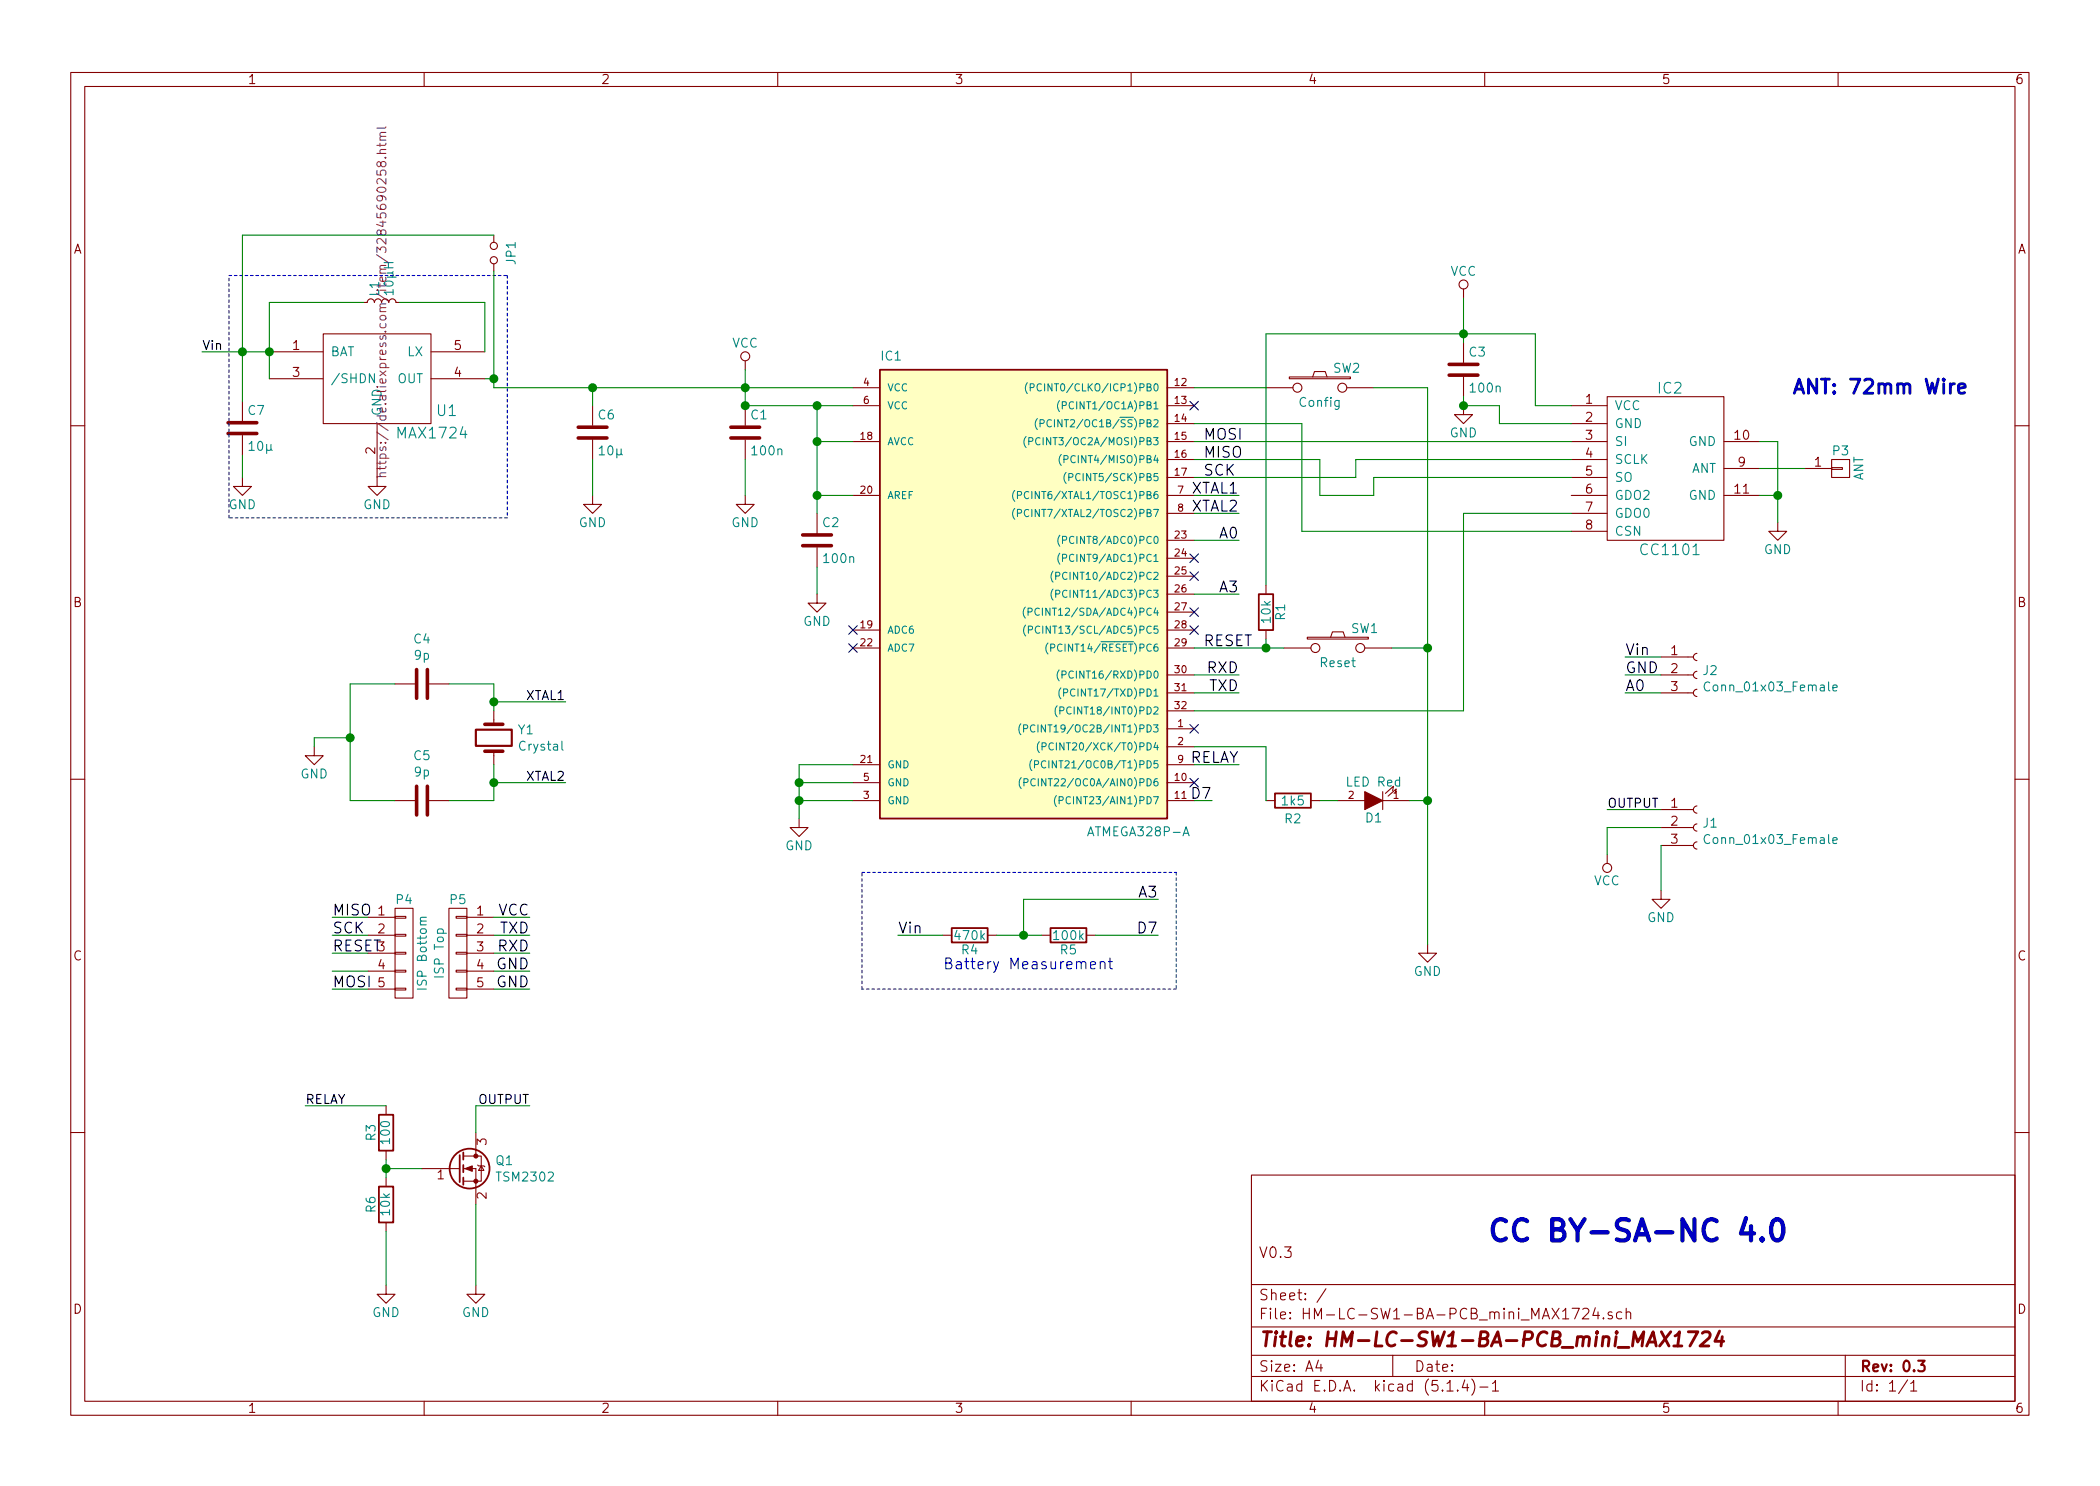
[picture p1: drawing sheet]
EESchema Schematic File Version 4
LIBS:HM-LC-SW1-BA-PCB_mini_MAX1724-cache
EELAYER 30 0
EELAYER END
$Descr A4 11693 8268
encoding utf-8
Sheet 1 1
Title "HM-LC-SW1-BA-PCB_mini_MAX1724"
Date ""
Rev "0.3"
Comp ""
Comment1 "V0.3"
Comment2 ""
Comment3 ""
Comment4 ""
$EndDescr
$Comp
L HM-LC-SW1-BA-PCB_mini2-rescue:ATMEGA328P-A-HMSensor-StepUp-rescue IC1
U 1 1
P 5650 3250
F 0 "IC1" H 4900 4500 50  0000 L BNN
F 1 "ATMEGA328P-A" H 6050 1850 50  0000 L BNN
F 2 "Housings_QFP:TQFP-32_7x7mm_Pitch0.8mm" H 5650 3250 50  0001 C CIN
F 3 "" H 5650 3250 50  0000 C CNN
	1    5650 3250
	1    0    0    -1  
$EndComp
$Comp
L HM-LC-SW1-BA-PCB_mini2-rescue:CC1101-HMSensor-StepUp-rescue IC2
U 1 1
P 9300 2600
F 0 "IC2" H 9300 3050 60  0000 C CNN
F 1 "CC1101" H 9300 2150 60  0000 C CNN
F 2 "Modules:CC1101_Module" H 9300 2600 60  0001 C CNN
F 3 "" H 9300 2600 60  0000 C CNN
	1    9300 2600
	1    0    0    -1  
$EndComp
$Comp
L HM-LC-SW1-BA-PCB_mini2-rescue:SW_PUSH-HMSensor-StepUp-rescue SW1
U 1 1
P 7450 3600
F 0 "SW1" H 7600 3710 50  0000 C CNN
F 1 "Reset" H 7450 3520 50  0000 C CNN
F 2 "Buttons_Switches_SMD:SW_SPST_FSMSM" H 7450 3600 50  0001 C CNN
F 3 "" H 7450 3600 50  0000 C CNN
	1    7450 3600
	1    0    0    -1  
$EndComp
$Comp
L HM-LC-SW1-BA-PCB_mini2-rescue:SW_PUSH-HMSensor-StepUp-rescue SW2
U 1 1
P 7350 2150
F 0 "SW2" H 7500 2260 50  0000 C CNN
F 1 "Config" H 7350 2070 50  0000 C CNN
F 2 "Buttons_Switches_SMD:SW_SPST_FSMSM" H 7350 2150 50  0001 C CNN
F 3 "" H 7350 2150 50  0000 C CNN
	1    7350 2150
	1    0    0    -1  
$EndComp
$Comp
L power:GND #PWR01
U 1 1
P 4450 4550
F 0 "#PWR01" H 4450 4300 50  0001 C CNN
F 1 "GND" H 4450 4400 50  0000 C CNN
F 2 "" H 4450 4550 50  0000 C CNN
F 3 "" H 4450 4550 50  0000 C CNN
	1    4450 4550
	1    0    0    -1  
$EndComp
$Comp
L power:GND #PWR02
U 1 1
P 7950 5250
F 0 "#PWR02" H 7950 5000 50  0001 C CNN
F 1 "GND" H 7950 5100 50  0000 C CNN
F 2 "" H 7950 5250 50  0000 C CNN
F 3 "" H 7950 5250 50  0000 C CNN
	1    7950 5250
	1    0    0    -1  
$EndComp
$Comp
L power:GND #PWR03
U 1 1
P 9900 2900
F 0 "#PWR03" H 9900 2650 50  0001 C CNN
F 1 "GND" H 9900 2750 50  0000 C CNN
F 2 "" H 9900 2900 50  0000 C CNN
F 3 "" H 9900 2900 50  0000 C CNN
	1    9900 2900
	1    0    0    -1  
$EndComp
$Comp
L power:GND #PWR04
U 1 1
P 4150 2750
F 0 "#PWR04" H 4150 2500 50  0001 C CNN
F 1 "GND" H 4150 2600 50  0000 C CNN
F 2 "" H 4150 2750 50  0000 C CNN
F 3 "" H 4150 2750 50  0000 C CNN
	1    4150 2750
	1    0    0    -1  
$EndComp
$Comp
L Device:C C1
U 1 1
P 4150 2400
F 0 "C1" H 4175 2500 50  0000 L CNN
F 1 "100n" H 4175 2300 50  0000 L CNN
F 2 "Capacitor_SMD:C_0805_2012Metric_Pad1.15x1.40mm_HandSolder" H 4188 2250 50  0001 C CNN
F 3 "" H 4150 2400 50  0000 C CNN
	1    4150 2400
	1    0    0    -1  
$EndComp
$Comp
L Device:C C2
U 1 1
P 4550 3000
F 0 "C2" H 4575 3100 50  0000 L CNN
F 1 "100n" H 4575 2900 50  0000 L CNN
F 2 "Capacitor_SMD:C_0805_2012Metric_Pad1.15x1.40mm_HandSolder" H 4588 2850 50  0001 C CNN
F 3 "" H 4550 3000 50  0000 C CNN
	1    4550 3000
	1    0    0    -1  
$EndComp
$Comp
L Device:C C3
U 1 1
P 8150 2050
F 0 "C3" H 8175 2150 50  0000 L CNN
F 1 "100n" H 8175 1950 50  0000 L CNN
F 2 "Capacitor_SMD:C_0805_2012Metric_Pad1.15x1.40mm_HandSolder" H 8188 1900 50  0001 C CNN
F 3 "" H 8150 2050 50  0000 C CNN
	1    8150 2050
	1    0    0    -1  
$EndComp
$Comp
L HM-LC-SW1-BA-PCB_mini2-rescue:LED-HMSensor-StepUp-rescue D1
U 1 1
P 7650 4450
F 0 "D1" H 7650 4550 50  0000 C CNN
F 1 "LED Red" H 7650 4350 50  0000 C CNN
F 2 "LED_SMD:LED_1206_3216Metric_Pad1.42x1.75mm_HandSolder" H 7650 4450 50  0001 C CNN
F 3 "" H 7650 4450 50  0000 C CNN
	1    7650 4450
	-1   0    0    1   
$EndComp
$Comp
L Device:R R1
U 1 1
P 7050 3400
F 0 "R1" V 7130 3400 50  0000 C CNN
F 1 "10k" V 7050 3400 50  0000 C CNN
F 2 "Resistors_SMD:R_0805_HandSoldering" V 6980 3400 50  0001 C CNN
F 3 "" H 7050 3400 50  0000 C CNN
	1    7050 3400
	1    0    0    -1  
$EndComp
$Comp
L Device:R R2
U 1 1
P 7200 4450
F 0 "R2" V 7300 4450 50  0000 C CNN
F 1 "1k5" V 7200 4450 50  0000 C CNN
F 2 "Resistor_SMD:R_0805_2012Metric_Pad1.15x1.40mm_HandSolder" V 7130 4450 50  0001 C CNN
F 3 "" H 7200 4450 50  0000 C CNN
	1    7200 4450
	0    1    1    0   
$EndComp
$Comp
L power:GND #PWR05
U 1 1
P 8150 2250
F 0 "#PWR05" H 8150 2000 50  0001 C CNN
F 1 "GND" H 8150 2100 50  0000 C CNN
F 2 "" H 8150 2250 50  0000 C CNN
F 3 "" H 8150 2250 50  0000 C CNN
	1    8150 2250
	1    0    0    -1  
$EndComp
$Comp
L power:VCC #PWR06
U 1 1
P 8150 1650
F 0 "#PWR06" H 8150 1500 50  0001 C CNN
F 1 "VCC" H 8150 1800 50  0000 C CNN
F 2 "" H 8150 1650 50  0000 C CNN
F 3 "" H 8150 1650 50  0000 C CNN
	1    8150 1650
	1    0    0    -1  
$EndComp
$Comp
L power:VCC #PWR07
U 1 1
P 4150 2050
F 0 "#PWR07" H 4150 1900 50  0001 C CNN
F 1 "VCC" H 4150 2200 50  0000 C CNN
F 2 "" H 4150 2050 50  0000 C CNN
F 3 "" H 4150 2050 50  0000 C CNN
	1    4150 2050
	1    0    0    -1  
$EndComp
$Comp
L power:GND #PWR08
U 1 1
P 4550 3300
F 0 "#PWR08" H 4550 3050 50  0001 C CNN
F 1 "GND" H 4550 3150 50  0000 C CNN
F 2 "" H 4550 3300 50  0000 C CNN
F 3 "" H 4550 3300 50  0000 C CNN
	1    4550 3300
	1    0    0    -1  
$EndComp
$Comp
L HM-LC-SW1-BA-PCB_mini2-rescue:CONN_01X01-HMSensor-StepUp-rescue P3
U 1 1
P 10250 2600
F 0 "P3" H 10250 2700 50  0000 C CNN
F 1 "ANT" V 10350 2600 50  0000 C CNN
F 2 "Pin_Headers:Pin_Header_Straight_1x01_Pitch2.00mm" H 10250 2600 50  0001 C CNN
F 3 "" H 10250 2600 50  0000 C CNN
	1    10250 2600
	1    0    0    -1  
$EndComp
Text Label 6700 2450 0    60   ~ 0
MOSI
Text Label 6700 2550 0    60   ~ 0
MISO
Text Label 6700 2650 0    60   ~ 0
SCK
$Comp
L HM-LC-SW1-BA-PCB_mini2-rescue:CONN_01X05-HMSensor-StepUp-rescue P4
U 1 1
P 2250 5300
F 0 "P4" H 2250 5600 50  0000 C CNN
F 1 "ISP Bottom" V 2350 5300 50  0000 C CNN
F 2 "Modules:Pin_Header_Straight_1x05_Pitch2.54mm_SMD_BySide" H 2250 5300 50  0001 C CNN
F 3 "" H 2250 5300 50  0000 C CNN
	1    2250 5300
	1    0    0    -1  
$EndComp
$Comp
L HM-LC-SW1-BA-PCB_mini2-rescue:CONN_01X05-HMSensor-StepUp-rescue P5
U 1 1
P 2550 5300
F 0 "P5" H 2550 5600 50  0000 C CNN
F 1 "ISP Top" V 2650 5300 50  0000 C CNN
F 2 "Modules:Pin_Header_Straight_1x05_Pitch2.54mm_SMD_BySide" H 2550 5300 50  0001 C CNN
F 3 "" H 2550 5300 50  0000 C CNN
	1    2550 5300
	-1   0    0    -1  
$EndComp
Wire Wire Line
	6650 2150 7050 2150
Wire Wire Line
	7650 2150 7950 2150
Wire Wire Line
	7950 2150 7950 3600
Wire Wire Line
	9800 2450 9900 2450
Wire Wire Line
	9900 2450 9900 2750
Wire Wire Line
	9800 2750 9900 2750
Connection ~ 9900 2750
Wire Wire Line
	10050 2600 9800 2600
Wire Wire Line
	7750 3600 7950 3600
Connection ~ 7950 3600
Wire Wire Line
	6650 3600 7050 3600
Wire Wire Line
	7050 3550 7050 3600
Connection ~ 7050 3600
Connection ~ 7950 4450
Wire Wire Line
	8750 2250 8550 2250
Wire Wire Line
	8550 2250 8550 1850
Wire Wire Line
	8550 1850 8150 1850
Connection ~ 8150 1850
Wire Wire Line
	6650 2450 8750 2450
Wire Wire Line
	8150 1650 8150 1850
Wire Wire Line
	8150 2250 8150 2200
Wire Wire Line
	8750 2350 8350 2350
Wire Wire Line
	8350 2350 8350 2250
Wire Wire Line
	8350 2250 8150 2250
Connection ~ 8150 2250
Wire Wire Line
	8750 2550 7550 2550
Wire Wire Line
	7550 2550 7550 2650
Wire Wire Line
	7550 2650 6650 2650
Wire Wire Line
	8750 2650 7650 2650
Wire Wire Line
	7650 2650 7650 2750
Wire Wire Line
	7650 2750 7350 2750
Wire Wire Line
	7350 2750 7350 2550
Wire Wire Line
	7350 2550 6650 2550
Wire Wire Line
	8750 2950 7250 2950
Wire Wire Line
	7250 2950 7250 2350
Wire Wire Line
	7250 2350 6650 2350
Wire Wire Line
	8750 2850 8150 2850
Wire Wire Line
	8150 2850 8150 3950
Wire Wire Line
	8150 3950 6650 3950
Wire Wire Line
	4150 2050 4150 2150
Connection ~ 4150 2150
Wire Wire Line
	4150 2250 4550 2250
Connection ~ 4150 2250
Wire Wire Line
	4150 2550 4150 2750
Wire Wire Line
	4550 2250 4550 2450
Connection ~ 4550 2250
Wire Wire Line
	4550 2450 4750 2450
Connection ~ 4550 2450
Wire Wire Line
	4750 2750 4550 2750
Connection ~ 4550 2750
Wire Wire Line
	4550 3150 4550 3300
Wire Wire Line
	4450 4250 4750 4250
Wire Wire Line
	4450 4250 4450 4350
Wire Wire Line
	4750 4350 4450 4350
Connection ~ 4450 4350
Wire Wire Line
	4750 4450 4450 4450
Connection ~ 4450 4450
Wire Wire Line
	2050 5100 1850 5100
Wire Wire Line
	2050 5200 1850 5200
Wire Wire Line
	2050 5300 1850 5300
Wire Wire Line
	2050 5400 1850 5400
Wire Wire Line
	2050 5500 1850 5500
Wire Wire Line
	2750 5100 2950 5100
Wire Wire Line
	2750 5200 2950 5200
Wire Wire Line
	2750 5300 2950 5300
Wire Wire Line
	2750 5400 2950 5400
Wire Wire Line
	2750 5500 2950 5500
Text Label 6700 3600 0    60   ~ 0
RESET
Text Label 1850 5500 0    60   ~ 0
MOSI
Text Label 1850 5300 0    60   ~ 0
RESET
Text Label 1850 5200 0    60   ~ 0
SCK
Text Label 1850 5100 0    60   ~ 0
MISO
Text Label 2950 5100 2    60   ~ 0
VCC
Text Label 2950 5400 2    60   ~ 0
GND
Text Label 2950 5500 2    60   ~ 0
GND
Text Label 2950 5200 2    60   ~ 0
TXD
Wire Wire Line
	6650 3750 6900 3750
Wire Wire Line
	6650 3850 6900 3850
Text Label 6900 3750 2    60   ~ 0
RXD
Text Label 6900 3850 2    60   ~ 0
TXD
Text Label 2950 5300 2    60   ~ 0
RXD
Wire Wire Line
	6650 3000 6900 3000
Wire Wire Line
	9250 3650 9050 3650
Wire Wire Line
	9250 3750 9050 3750
Wire Wire Line
	9250 3850 9050 3850
Text Label 6900 3000 2    60   ~ 0
A0
Text Label 9050 3850 0    60   ~ 0
A0
Text Label 9050 3750 0    60   ~ 0
GND
Text Label 9050 3650 0    60   ~ 0
Vin
Wire Wire Line
	6650 2750 6900 2750
Wire Wire Line
	6650 2850 6900 2850
Text Label 6900 2750 2    60   ~ 0
XTAL1
Text Label 6900 2850 2    60   ~ 0
XTAL2
Text Label 6900 4250 2    60   ~ 0
RELAY
$Comp
L Device:C C6
U 1 1
P 3300 2400
F 0 "C6" H 3325 2500 50  0000 L CNN
F 1 "10µ" H 3325 2300 50  0000 L CNN
F 2 "Capacitor_SMD:C_0805_2012Metric_Pad1.15x1.40mm_HandSolder" H 3338 2250 50  0001 C CNN
F 3 "" H 3300 2400 50  0000 C CNN
	1    3300 2400
	1    0    0    -1  
$EndComp
Wire Wire Line
	3300 2250 3300 2150
$Comp
L power:GND #PWR010
U 1 1
P 3300 2750
F 0 "#PWR010" H 3300 2500 50  0001 C CNN
F 1 "GND" H 3300 2600 50  0000 C CNN
F 2 "" H 3300 2750 50  0000 C CNN
F 3 "" H 3300 2750 50  0000 C CNN
	1    3300 2750
	1    0    0    -1  
$EndComp
Wire Wire Line
	3300 2750 3300 2550
Wire Wire Line
	6750 4450 6650 4450
$Comp
L Device:R R4
U 1 1
P 5400 5200
F 0 "R4" V 5480 5200 50  0000 C CNN
F 1 "470k" V 5400 5200 50  0000 C CNN
F 2 "Resistors_SMD:R_0805_HandSoldering" V 5330 5200 50  0001 C CNN
F 3 "" H 5400 5200 50  0000 C CNN
	1    5400 5200
	0    1    1    0   
$EndComp
$Comp
L Device:R R5
U 1 1
P 5950 5200
F 0 "R5" V 6030 5200 50  0000 C CNN
F 1 "100k" V 5950 5200 50  0000 C CNN
F 2 "Resistors_SMD:R_0805_HandSoldering" V 5880 5200 50  0001 C CNN
F 3 "" H 5950 5200 50  0000 C CNN
	1    5950 5200
	0    1    1    0   
$EndComp
Wire Wire Line
	5250 5200 5000 5200
Wire Wire Line
	5550 5200 5700 5200
Wire Wire Line
	6450 5200 6100 5200
Wire Wire Line
	6450 5000 5700 5000
Wire Wire Line
	5700 5000 5700 5200
Connection ~ 5700 5200
Text Label 5000 5200 0    60   ~ 0
Vin
Text Label 6450 5000 2    60   ~ 0
A3
Text Label 6450 5200 2    60   ~ 0
D7
Text Notes 5250 5400 0    60   ~ 0
Battery Measurement
Wire Notes Line
	4800 4850 6550 4850
Wire Notes Line
	6550 4850 6550 5500
Wire Notes Line
	6550 5500 4800 5500
Wire Notes Line
	4800 5500 4800 4850
Wire Wire Line
	9900 2750 9900 2900
Wire Wire Line
	7950 3600 7950 4450
Wire Wire Line
	7050 3600 7150 3600
Wire Wire Line
	8150 1850 7050 1850
Wire Wire Line
	8150 1850 8150 1900
Wire Wire Line
	4150 2150 4150 2250
Wire Wire Line
	4150 2150 4750 2150
Wire Wire Line
	4550 2250 4750 2250
Wire Wire Line
	4550 2450 4550 2750
Wire Wire Line
	4550 2750 4550 2850
Wire Wire Line
	4450 4350 4450 4450
Wire Wire Line
	4450 4450 4450 4550
Wire Wire Line
	5700 5200 5800 5200
Wire Wire Line
	7950 4450 7950 5250
$Comp
L Device:Jumper_NO_Small JP1
U 1 1
P 2750 1400
F 0 "JP1" H 2750 1500 50  0000 C CNN
F 1 "Jumper_NO_Small" H 2760 1340 50  0001 C CNN
F 2 "Jumper:SolderJumper-2_P1.3mm_Open_RoundedPad1.0x1.5mm" H 2750 1400 50  0001 C CNN
F 3 "" H 2750 1400 50  0000 C CNN
	1    2750 1400
	0    1    1    0   
$EndComp
$Comp
L Device:L_Small L1
U 1 1
P 2125 1675
F 0 "L1" H 2155 1715 50  0000 L CNN
F 1 "10µH" H 2155 1635 50  0000 L CNN
F 2 "Inductor_SMD:L_1812_4532Metric_Pad1.30x3.40mm_HandSolder" H 2125 1675 50  0001 C CNN
F 3 "https://de.aliexpress.com/item/32845690258.html" H 2125 1675 50  0000 C CNN
	1    2125 1675
	0    -1   -1   0   
$EndComp
Wire Wire Line
	2750 1500 2750 2100
$Comp
L power:GND #PWR0101
U 1 1
P 2100 2650
F 0 "#PWR0101" H 2100 2400 50  0001 C CNN
F 1 "GND" H 2100 2500 50  0000 C CNN
F 2 "" H 2100 2650 50  0000 C CNN
F 3 "" H 2100 2650 50  0000 C CNN
	1    2100 2650
	1    0    0    -1  
$EndComp
Wire Wire Line
	2750 2150 3300 2150
Connection ~ 3300 2150
Wire Wire Line
	3300 2150 4150 2150
Text Label 1125 1950 0    50   ~ 0
Vin
$Comp
L Transistor_FET:IRLML2060 Q1
U 1 1
P 2550 6500
F 0 "Q1" H 2756 6546 50  0000 L CNN
F 1 "TSM2302" H 2756 6455 50  0000 L CNN
F 2 "Package_TO_SOT_SMD:SOT-23" H 2750 6425 50  0001 L CIN
F 3 "http://www.farnell.com/datasheets/1945672.pdf" H 2550 6500 50  0001 L CNN
	1    2550 6500
	1    0    0    -1  
$EndComp
$Comp
L Device:R R3
U 1 1
P 2150 6300
F 0 "R3" V 2230 6300 50  0000 C CNN
F 1 "100" V 2150 6300 50  0000 C CNN
F 2 "Resistor_SMD:R_0805_2012Metric_Pad1.15x1.40mm_HandSolder" V 2080 6300 50  0001 C CNN
F 3 "" H 2150 6300 50  0000 C CNN
	1    2150 6300
	-1   0    0    1   
$EndComp
$Comp
L Device:R R6
U 1 1
P 2150 6700
F 0 "R6" V 2230 6700 50  0000 C CNN
F 1 "10k" V 2150 6700 50  0000 C CNN
F 2 "Resistor_SMD:R_0805_2012Metric_Pad1.15x1.40mm_HandSolder" V 2080 6700 50  0001 C CNN
F 3 "" H 2150 6700 50  0000 C CNN
	1    2150 6700
	-1   0    0    1   
$EndComp
$Comp
L power:GND #PWR0102
U 1 1
P 2650 7150
F 0 "#PWR0102" H 2650 6900 50  0001 C CNN
F 1 "GND" H 2650 7000 50  0000 C CNN
F 2 "" H 2650 7150 50  0000 C CNN
F 3 "" H 2650 7150 50  0000 C CNN
	1    2650 7150
	1    0    0    -1  
$EndComp
Text Label 1700 6150 0    50   ~ 0
RELAY
Wire Wire Line
	2650 6150 2950 6150
Wire Wire Line
	2650 6150 2650 6300
Text Label 2950 6150 2    50   ~ 0
OUTPUT
Text Label 6750 4450 2    60   ~ 0
D7
Wire Wire Line
	6650 4150 7050 4150
Text Label 8950 4500 0    50   ~ 0
OUTPUT
Wire Wire Line
	8950 4500 9250 4500
$Comp
L power:VCC #PWR0103
U 1 1
P 8950 4750
F 0 "#PWR0103" H 8950 4600 50  0001 C CNN
F 1 "VCC" H 8950 4900 50  0000 C CNN
F 2 "" H 8950 4750 50  0000 C CNN
F 3 "" H 8950 4750 50  0000 C CNN
	1    8950 4750
	-1   0    0    1   
$EndComp
Wire Wire Line
	7050 1850 7050 3250
$Comp
L Connector:Conn_01x03_Female J2
U 1 1
P 9450 3750
F 0 "J2" H 9478 3776 50  0000 L CNN
F 1 "Conn_01x03_Female" H 9478 3685 50  0000 L CNN
F 2 "Connector_PinHeader_2.54mm:PinHeader_1x03_P2.54mm_Vertical" H 9450 3750 50  0001 C CNN
F 3 "~" H 9450 3750 50  0001 C CNN
	1    9450 3750
	1    0    0    -1  
$EndComp
NoConn ~ 6650 2250
NoConn ~ 6650 3100
NoConn ~ 6650 3200
NoConn ~ 6650 3400
NoConn ~ 6650 3500
NoConn ~ 6650 4050
NoConn ~ 4750 3600
NoConn ~ 4750 3500
Wire Wire Line
	6650 3300 6900 3300
Text Label 6900 3300 2    60   ~ 0
A3
Wire Wire Line
	2700 2100 2750 2100
Connection ~ 2750 2100
Wire Wire Line
	2750 2100 2750 2150
$Comp
L HM-LC-SW1-BA-PCB_mini2-rescue:MAX1724 U1
U 1 1
P 2100 2100
F 0 "U1" H 2425 1925 60  0000 L CNN
F 1 "MAX1724" H 2200 1800 60  0000 L CNN
F 2 "Package_TO_SOT_SMD:TSOT-23-5" H 2000 2250 60  0001 C CNN
F 3 "https://de.aliexpress.com/item/32353066414.html" H 2000 2250 60  0001 C CNN
	1    2100 2100
	1    0    0    -1  
$EndComp
$Comp
L power:GND #PWR012
U 1 1
P 1350 2650
F 0 "#PWR012" H 1350 2400 50  0001 C CNN
F 1 "GND" H 1350 2500 50  0000 C CNN
F 2 "" H 1350 2650 50  0000 C CNN
F 3 "" H 1350 2650 50  0000 C CNN
	1    1350 2650
	1    0    0    -1  
$EndComp
$Comp
L Device:C C7
U 1 1
P 1350 2375
F 0 "C7" H 1375 2475 50  0000 L CNN
F 1 "10µ" H 1375 2275 50  0000 L CNN
F 2 "Capacitor_SMD:C_0805_2012Metric_Pad1.15x1.40mm_HandSolder" H 1388 2225 50  0001 C CNN
F 3 "" H 1350 2375 50  0000 C CNN
	1    1350 2375
	1    0    0    -1  
$EndComp
Wire Wire Line
	2700 1950 2700 1675
Wire Wire Line
	2700 1675 2225 1675
Wire Wire Line
	2025 1675 1500 1675
Wire Wire Line
	1500 1675 1500 1950
Wire Wire Line
	1500 1950 1350 1950
Connection ~ 1500 1950
Wire Wire Line
	1500 2100 1500 1950
Wire Wire Line
	1350 2650 1350 2525
Wire Wire Line
	1350 2225 1350 1950
Connection ~ 1350 1950
Wire Wire Line
	1350 1950 1125 1950
Wire Wire Line
	2750 1300 1350 1300
Wire Wire Line
	1350 1300 1350 1950
$Comp
L Device:Crystal Y1
U 1 1
P 2750 4100
F 0 "Y1" V 2704 4231 50  0000 L CNN
F 1 "Crystal" V 2795 4231 50  0000 L CNN
F 2 "Crystal:Crystal_SMD_MicroCrystal_CC7V-T1A-2Pin_3.2x1.5mm_HandSoldering" H 2750 4100 50  0001 C CNN
F 3 "https://www.reichelt.de/uhrenquarz-keramikgeh-1-5x3-2x0-9mm-9pf-32-768-cc7v-9-p85050.html?fbclid=IwAR1NOKLR5eaDOorocWb7b7tomWoy4WKV_-ECBeArBs3kTFM5IuQnotsBz80" H 2750 4100 50  0001 C CNN
	1    2750 4100
	0    1    1    0   
$EndComp
$Comp
L Device:C C4
U 1 1
P 2350 3800
F 0 "C4" V 2098 3800 50  0000 C CNN
F 1 "9p" V 2189 3800 50  0000 C CNN
F 2 "Capacitor_SMD:C_0805_2012Metric_Pad1.15x1.40mm_HandSolder" H 2388 3650 50  0001 C CNN
F 3 "~" H 2350 3800 50  0001 C CNN
	1    2350 3800
	0    1    1    0   
$EndComp
$Comp
L Device:C C5
U 1 1
P 2350 4450
F 0 "C5" V 2098 4450 50  0000 C CNN
F 1 "9p" V 2189 4450 50  0000 C CNN
F 2 "Capacitor_SMD:C_0805_2012Metric_Pad1.15x1.40mm_HandSolder" H 2388 4300 50  0001 C CNN
F 3 "~" H 2350 4450 50  0001 C CNN
	1    2350 4450
	0    1    1    0   
$EndComp
$Comp
L power:GND #PWR0104
U 1 1
P 1750 4150
F 0 "#PWR0104" H 1750 3900 50  0001 C CNN
F 1 "GND" H 1750 4000 50  0000 C CNN
F 2 "" H 1750 4150 50  0000 C CNN
F 3 "" H 1750 4150 50  0000 C CNN
	1    1750 4150
	1    0    0    -1  
$EndComp
Wire Wire Line
	1750 4150 1750 4100
Wire Wire Line
	1750 4100 1950 4100
Wire Wire Line
	1950 4100 1950 3800
Wire Wire Line
	1950 4450 1950 4100
Connection ~ 1950 4100
Wire Wire Line
	2750 3800 2750 3900
Wire Wire Line
	2750 4450 2750 4350
Wire Wire Line
	2750 3900 3150 3900
Connection ~ 2750 3900
Wire Wire Line
	2750 3900 2750 3950
Wire Wire Line
	2750 4350 3150 4350
Connection ~ 2750 4350
Wire Wire Line
	2750 4350 2750 4250
Wire Wire Line
	2500 3800 2750 3800
Wire Wire Line
	2500 4450 2750 4450
Wire Wire Line
	1950 4450 2200 4450
Wire Wire Line
	1950 3800 2200 3800
Text Label 3150 3900 2    50   ~ 0
XTAL1
Text Label 3150 4350 2    50   ~ 0
XTAL2
Wire Wire Line
	6650 4250 6900 4250
NoConn ~ 6650 4350
$Comp
L Connector:Conn_01x03_Female J1
U 1 1
P 9450 4600
F 0 "J1" H 9478 4626 50  0000 L CNN
F 1 "Conn_01x03_Female" H 9478 4535 50  0000 L CNN
F 2 "Connector_PinHeader_2.54mm:PinHeader_1x03_P2.54mm_Vertical" H 9450 4600 50  0001 C CNN
F 3 "~" H 9450 4600 50  0001 C CNN
	1    9450 4600
	1    0    0    -1  
$EndComp
Wire Wire Line
	9250 4600 8950 4600
Wire Wire Line
	8950 4600 8950 4750
$Comp
L power:GND #PWR0105
U 1 1
P 9250 4950
F 0 "#PWR0105" H 9250 4700 50  0001 C CNN
F 1 "GND" H 9250 4800 50  0000 C CNN
F 2 "" H 9250 4950 50  0000 C CNN
F 3 "" H 9250 4950 50  0000 C CNN
	1    9250 4950
	1    0    0    -1  
$EndComp
Wire Wire Line
	9250 4700 9250 4950
$Comp
L power:GND #PWR0106
U 1 1
P 2150 7150
F 0 "#PWR0106" H 2150 6900 50  0001 C CNN
F 1 "GND" H 2150 7000 50  0000 C CNN
F 2 "" H 2150 7150 50  0000 C CNN
F 3 "" H 2150 7150 50  0000 C CNN
	1    2150 7150
	1    0    0    -1  
$EndComp
Wire Wire Line
	2650 7150 2650 6700
Wire Wire Line
	1700 6150 2150 6150
Wire Wire Line
	2150 6550 2150 6500
Wire Wire Line
	2350 6500 2150 6500
Connection ~ 2150 6500
Wire Wire Line
	2150 6500 2150 6450
Wire Wire Line
	2150 7150 2150 6850
Wire Wire Line
	7850 4450 7950 4450
Wire Wire Line
	7350 4450 7450 4450
Wire Wire Line
	7050 4450 7050 4150
Text Notes 8275 6925 0    118  ~ 24
CC BY-SA-NC 4.0
Wire Notes Line
	1275 1525 2825 1525
Wire Notes Line
	2825 1525 2825 2875
Wire Notes Line
	2825 2875 1275 2875
Wire Notes Line
	1275 2875 1275 1525
Text Notes 9975 2200 0    79   ~ 16
ANT: 72mm Wire
$EndSCHEMATC
